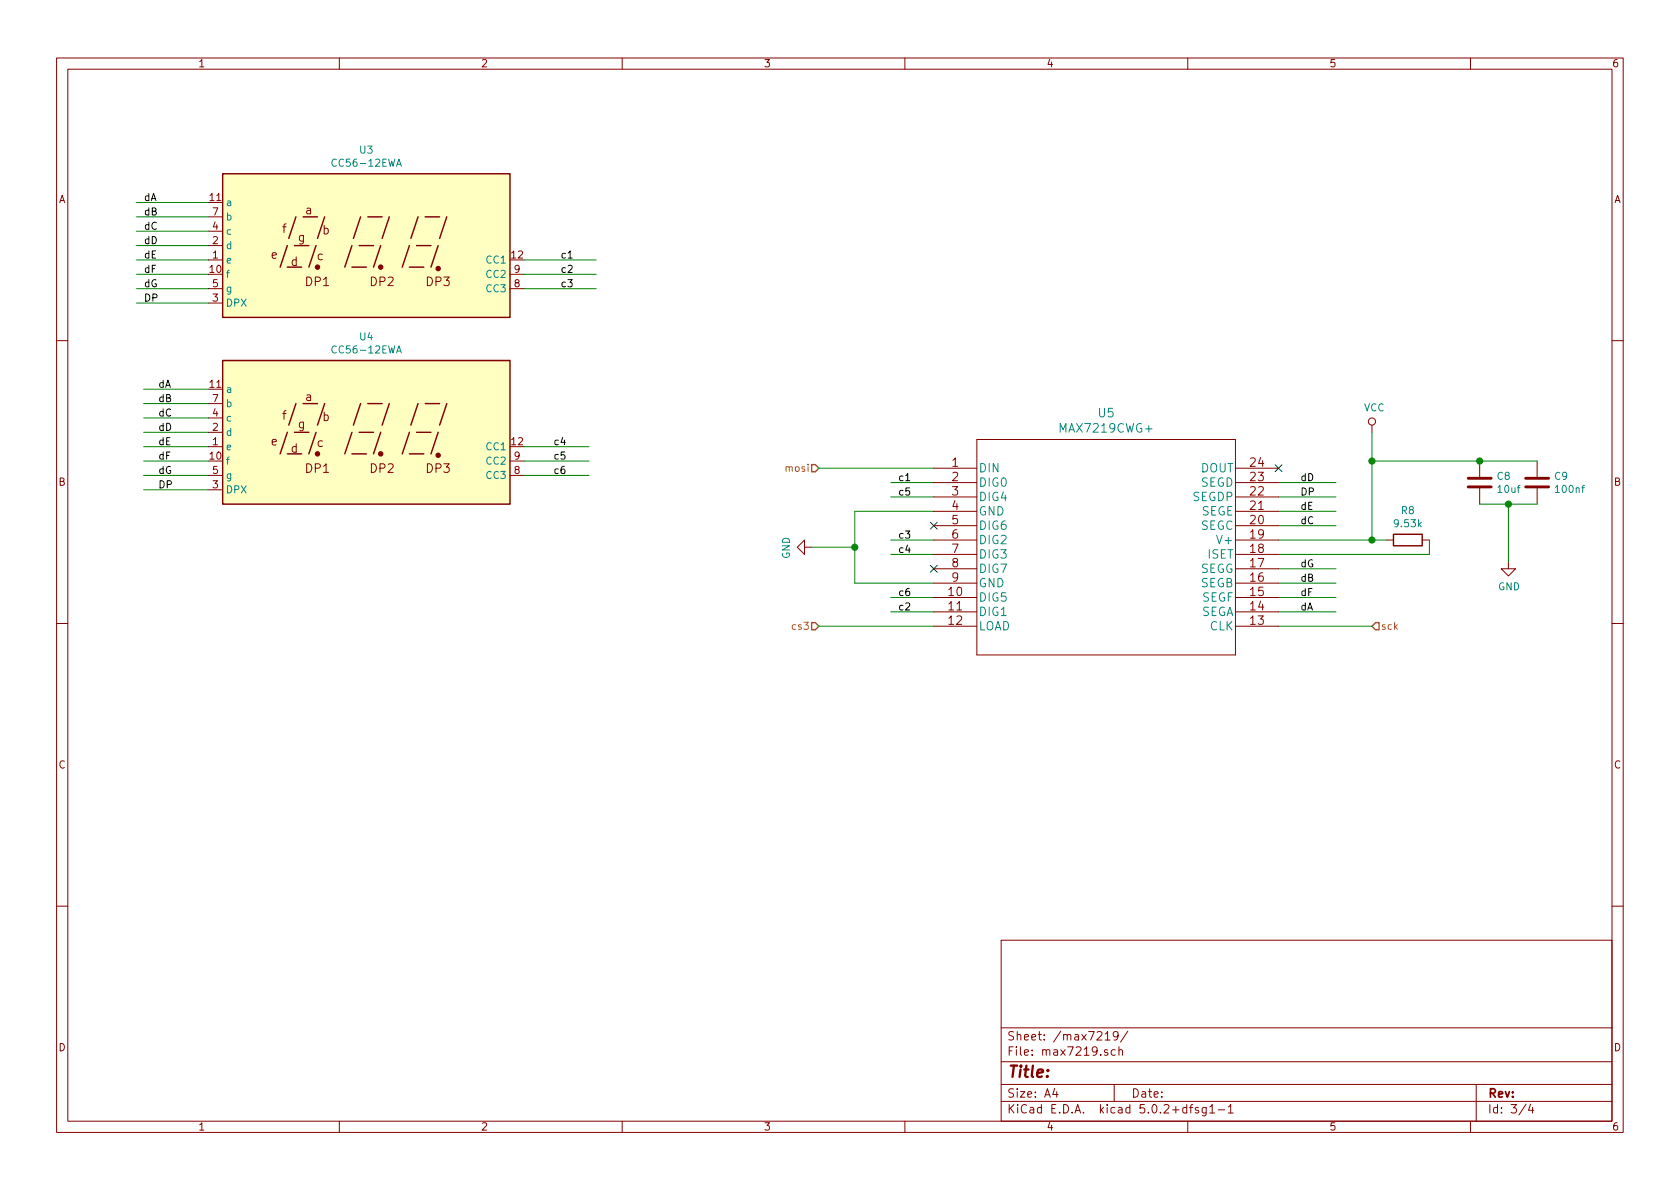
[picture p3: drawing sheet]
EESchema Schematic File Version 4
LIBS:oven2-cache
EELAYER 26 0
EELAYER END
$Descr A4 11693 8268
encoding utf-8
Sheet 3 4
Title ""
Date ""
Rev ""
Comp ""
Comment1 ""
Comment2 ""
Comment3 ""
Comment4 ""
$EndDescr
NoConn ~ 6500 3950
NoConn ~ 6500 3650
NoConn ~ 8900 3250
$Comp
L Device:R R8
U 1 1
P 9800 3750
F 0 "R8" V 9593 3750 50  0000 C CNN
F 1 "9.53k" V 9684 3750 50  0000 C CNN
F 2 "Resistor_SMD:R_0805_2012Metric" V 9730 3750 50  0001 C CNN
F 3 "~" H 9800 3750 50  0001 C CNN
	1    9800 3750
	0    1    1    0   
$EndComp
$Comp
L power:VCC #PWR014
U 1 1
P 9550 3000
F 0 "#PWR014" H 9550 2850 50  0001 C CNN
F 1 "VCC" H 9567 3173 50  0000 C CNN
F 2 "" H 9550 3000 50  0001 C CNN
F 3 "" H 9550 3000 50  0001 C CNN
	1    9550 3000
	1    0    0    -1  
$EndComp
$Comp
L power:GND #PWR013
U 1 1
P 5650 3800
F 0 "#PWR013" H 5650 3550 50  0001 C CNN
F 1 "GND" H 5655 3627 50  0000 C CNN
F 2 "" H 5650 3800 50  0001 C CNN
F 3 "" H 5650 3800 50  0001 C CNN
	1    5650 3800
	0    1    1    0   
$EndComp
Wire Wire Line
	5950 3550 5950 3800
$Comp
L oven2:CC56-12EWA U3
U 1 1
P 2550 1700
F 0 "U3" H 2550 2367 50  0000 C CNN
F 1 "CC56-12EWA" H 2550 2276 50  0000 C CNN
F 2 "oven2:2831as" H 2550 1100 50  0001 C CNN
F 3 "http://www.kingbrightusa.com/images/catalog/SPEC/CA56-12EWA.pdf" H 2320 1730 50  0001 C CNN
	1    2550 1700
	1    0    0    -1  
$EndComp
$Comp
L oven2:CC56-12EWA U4
U 1 1
P 2550 3000
F 0 "U4" H 2550 3667 50  0000 C CNN
F 1 "CC56-12EWA" H 2550 3576 50  0000 C CNN
F 2 "oven2:2831as" H 2550 2400 50  0001 C CNN
F 3 "http://www.kingbrightusa.com/images/catalog/SPEC/CA56-12EWA.pdf" H 2320 3030 50  0001 C CNN
	1    2550 3000
	1    0    0    -1  
$EndComp
Wire Wire Line
	1450 1400 950  1400
Text Label 1000 1400 0    50   ~ 0
dA
Wire Wire Line
	950  1500 1450 1500
Wire Wire Line
	1450 1600 950  1600
Wire Wire Line
	950  1700 1450 1700
Wire Wire Line
	950  1800 1450 1800
Wire Wire Line
	950  1900 1450 1900
Wire Wire Line
	950  2000 1450 2000
Wire Wire Line
	950  2100 1450 2100
Wire Wire Line
	3650 1800 4150 1800
Wire Wire Line
	3650 1900 4150 1900
Wire Wire Line
	3650 2000 4150 2000
Wire Wire Line
	1000 2700 1450 2700
Wire Wire Line
	1000 2800 1450 2800
Wire Wire Line
	1000 2900 1450 2900
Wire Wire Line
	1000 3000 1450 3000
Wire Wire Line
	1000 3100 1450 3100
Wire Wire Line
	1000 3200 1450 3200
Wire Wire Line
	1000 3300 1450 3300
Wire Wire Line
	1000 3400 1450 3400
Wire Wire Line
	4100 3100 3650 3100
Wire Wire Line
	4100 3200 3650 3200
Wire Wire Line
	4100 3300 3650 3300
Text Label 1000 1500 0    50   ~ 0
dB
Text Label 1000 1600 0    50   ~ 0
dC
Text Label 1000 1700 0    50   ~ 0
dD
Text Label 1000 1800 0    50   ~ 0
dE
Text Label 1000 1900 0    50   ~ 0
dF
Text Label 1000 2000 0    50   ~ 0
dG
Text Label 1000 2100 0    50   ~ 0
DP
Text Label 3900 1800 0    50   ~ 0
c1
Text Label 3900 1900 0    50   ~ 0
c2
Text Label 3900 2000 0    50   ~ 0
c3
Text Label 1100 2700 0    50   ~ 0
dA
Text Label 1100 2800 0    50   ~ 0
dB
Text Label 1100 2900 0    50   ~ 0
dC
Text Label 1100 3000 0    50   ~ 0
dD
Text Label 1100 3100 0    50   ~ 0
dE
Text Label 1100 3200 0    50   ~ 0
dF
Text Label 1100 3300 0    50   ~ 0
dG
Text Label 1100 3400 0    50   ~ 0
DP
Text Label 3850 3100 0    50   ~ 0
c4
Text Label 3850 3200 0    50   ~ 0
c5
Text Label 3850 3300 0    50   ~ 0
c6
Text Label 6250 3350 0    50   ~ 0
c1
Text Label 6250 3750 0    50   ~ 0
c3
Text Label 6250 4250 0    50   ~ 0
c2
Text Label 6250 3450 0    50   ~ 0
c5
Text Label 6250 3850 0    50   ~ 0
c4
Text Label 6250 4150 0    50   ~ 0
c6
Wire Wire Line
	6200 3350 6500 3350
Wire Wire Line
	6200 3450 6500 3450
Wire Wire Line
	5950 3550 6500 3550
Wire Wire Line
	5950 4050 6500 4050
Wire Wire Line
	6200 3750 6500 3750
Wire Wire Line
	6200 3850 6500 3850
Wire Wire Line
	6200 4150 6500 4150
Wire Wire Line
	6200 4250 6500 4250
Wire Wire Line
	9300 3350 8900 3350
Wire Wire Line
	9300 3450 8900 3450
Wire Wire Line
	9300 3550 8900 3550
Wire Wire Line
	9300 3650 8900 3650
Wire Wire Line
	9300 3950 8900 3950
Wire Wire Line
	9300 4050 8900 4050
Wire Wire Line
	9300 4150 8900 4150
Wire Wire Line
	9300 4250 8900 4250
Wire Wire Line
	9550 3750 9550 3200
Wire Wire Line
	8900 3750 9550 3750
Wire Wire Line
	9950 3750 9950 3850
Wire Wire Line
	8900 3850 9950 3850
Connection ~ 9550 3750
Wire Wire Line
	9550 3750 9650 3750
Text Label 9050 3350 0    50   ~ 0
dD
Text Label 9050 3450 0    50   ~ 0
DP
Text Label 9050 3550 0    50   ~ 0
dE
Text Label 9050 3650 0    50   ~ 0
dC
Text Label 9050 3950 0    50   ~ 0
dG
Text Label 9050 4050 0    50   ~ 0
dB
Text Label 9050 4150 0    50   ~ 0
dF
Text Label 9050 4250 0    50   ~ 0
dA
Text HLabel 9550 4350 2    50   Input ~ 0
sck
Wire Wire Line
	8900 4350 9550 4350
Text HLabel 5700 3250 0    50   Input ~ 0
mosi
Text HLabel 5700 4350 0    50   Input ~ 0
cs3
Wire Wire Line
	5700 3250 6500 3250
Wire Wire Line
	5700 4350 6500 4350
Wire Wire Line
	5650 3800 5950 3800
Connection ~ 5950 3800
Wire Wire Line
	5950 3800 5950 4050
$Comp
L Device:C C8
U 1 1
P 10300 3350
F 0 "C8" H 10415 3396 50  0000 L CNN
F 1 "10uf" H 10415 3305 50  0000 L CNN
F 2 "Capacitor_SMD:C_0805_2012Metric" H 10338 3200 50  0001 C CNN
F 3 "~" H 10300 3350 50  0001 C CNN
	1    10300 3350
	1    0    0    -1  
$EndComp
$Comp
L Device:C C9
U 1 1
P 10700 3350
F 0 "C9" H 10815 3396 50  0000 L CNN
F 1 "100nf" H 10815 3305 50  0000 L CNN
F 2 "Capacitor_SMD:C_0805_2012Metric" H 10738 3200 50  0001 C CNN
F 3 "~" H 10700 3350 50  0001 C CNN
	1    10700 3350
	1    0    0    -1  
$EndComp
$Comp
L power:GND #PWR015
U 1 1
P 10500 3900
F 0 "#PWR015" H 10500 3650 50  0001 C CNN
F 1 "GND" H 10505 3727 50  0000 C CNN
F 2 "" H 10500 3900 50  0001 C CNN
F 3 "" H 10500 3900 50  0001 C CNN
	1    10500 3900
	1    0    0    -1  
$EndComp
Wire Wire Line
	9550 3200 10300 3200
Connection ~ 9550 3200
Wire Wire Line
	9550 3200 9550 3000
Wire Wire Line
	10300 3200 10700 3200
Connection ~ 10300 3200
Wire Wire Line
	10300 3500 10500 3500
Wire Wire Line
	10500 3900 10500 3500
Connection ~ 10500 3500
Wire Wire Line
	10500 3500 10700 3500
$Comp
L oven2:MAX7219CWG+ U5
U 1 1
P 6500 3250
F 0 "U5" H 7700 3637 60  0000 C CNN
F 1 "MAX7219CWG+" H 7700 3531 60  0000 C CNN
F 2 "oven2:MAX7219CWG+" H 7700 3490 60  0001 C CNN
F 3 "" H 6500 3250 60  0000 C CNN
	1    6500 3250
	1    0    0    -1  
$EndComp
$EndSCHEMATC
